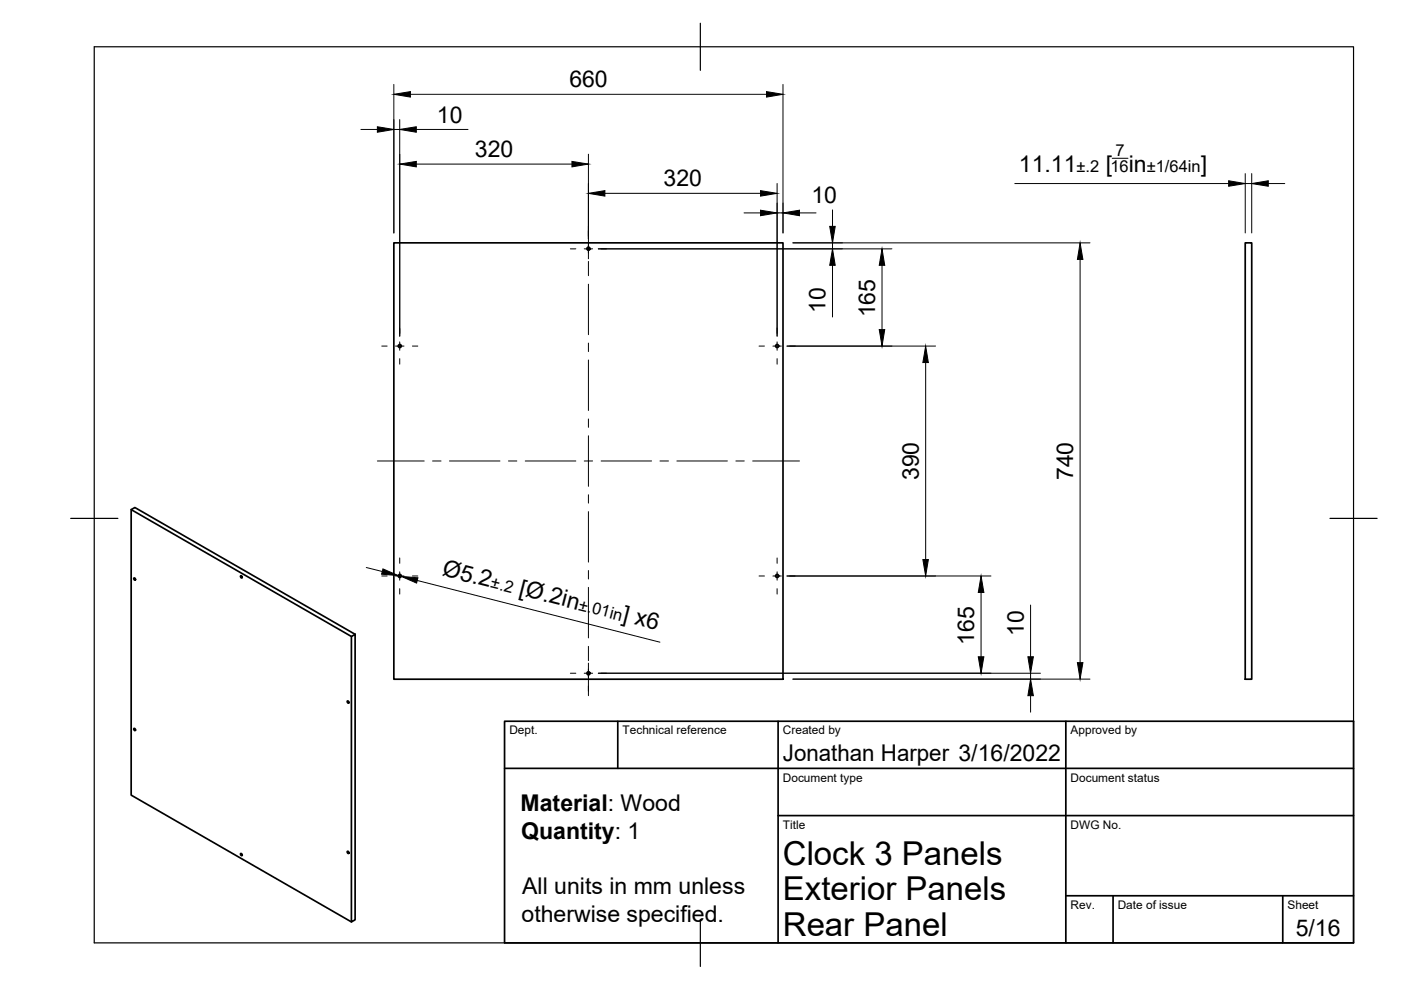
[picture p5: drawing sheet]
<svg xmlns="http://www.w3.org/2000/svg" width="297mm" height="210mm" viewBox="0 0 297 210" stroke-linecap="round" stroke-linejoin="round" font-family="sans-serif">
<!-- layer: Visible -->
<g fill="none" stroke="#000" stroke-width=".36">
<path d="M83.5 51.5h82.5v92.5h-82.5zM264 51.5h1.4v92.5h-1.4zM27.8 108l46.7 27M28.4 122.5l.3 .2v.3l-.3-.2zM51 122.1l.3 .1v.3l-.3-.1zM74.5 135l.8-.5v60.5l-.8 .5zM75.3 134.5l-46.7-26.9-.8 .4v60.6l46.7 26.9M28.4 154.4l.3 .2v.3l-.3-.2zM73.7 148.6l.2 .2v.3l-.2-.2zM51 181l.3 .1v.3l-.3-.1zM73.7 180.5l.2 .1v.4l-.2-.2z"/>
<circle cx="124.8" cy="52.7" r=".33"/>
<circle cx="84.8" cy="73.4" r=".33"/>
<circle cx="164.8" cy="73.4" r=".33"/>
<circle cx="84.8" cy="122.1" r=".33"/>
<circle cx="164.8" cy="122.1" r=".33"/>
<circle cx="124.8" cy="142.8" r=".33"/>
</g>
<!-- layer: Border -->
<path d="M20 9.9h267v190h-267zM148.5 4.9v10M15 109.9h10M282 109.9h10M148.5 194.9v10" fill="none" stroke="#000" stroke-width=".25"/>
<!-- layer: TitleBlock -->
<path d="M107 152.9h180v47h-180zM131 152.9v10M165 152.9v47M226 152.9v47M107 162.9h180M165 172.9h122M226 189.9h61M236 189.9v10M272 189.9v10" fill="none" stroke="#000" stroke-width=".36"/>
<!-- layer: Center Lines -->
<g fill="none" stroke="#000" stroke-width=".21">
<path d="M120.9 52.8h1.2M123.9 52.8h1.7M124.8 48v6.9M124.8 55.4v1.2M124.8 56.7v1.8M127.4 52.8h1.2M80.9 73.4h1.2M83.9 73.4h1.8M84.8 69.5v1.2M84.8 72.5v1.8M84.8 76v1.2M87.4 73.4h1.2"/>
<path d="M124.8 60.3v10.7M124.8 72.7v1.8M124.8 76.3v10.7M160.9 73.4h1.2M163.9 73.4h1.8M164.8 69.5v1.2M164.8 72.5v1.8M164.8 76v1.2M167.4 73.4h1.2M80 97.7h9.9M91.7 97.7h1.8M95.3 97.7h10.7"/>
<path d="M107.8 97.7h1.8M111.4 97.7h10.7M123.9 97.7h1.7M124.8 88.8v1.8M124.8 92.4v10.7M127.4 97.7h10.8M139.9 97.7h1.8M143.5 97.7h10.7M156 97.7h1.8M159.6 97.7h9.9M84.8 118.3v1.1M124.8 104.9v1.8"/>
<path d="M124.8 108.5v10.7M164.8 118.3v1.1M80.9 122.1h1.2M83.9 122.1h1.8M84.8 121.2v1.8M84.8 124.8v1.2M87.4 122.1h1.2M124.8 121v1.8M124.8 124.5v10.7M124.8 137v1.8M124.8 138.9v1.2M160.9 122.1h1.2"/>
<path d="M163.9 122.1h1.8M164.8 121.2v1.8M164.8 124.8v1.2M167.4 122.1h1.2M120.9 142.7h1.2M123.9 142.7h1.7M124.8 140.6v6.9M127.4 142.7h1.2"/>
</g>
<!-- layer: Dimensions -->
<g fill="none" stroke="#000" stroke-width=".21">
<path d="M83.5 17.9v31.5M87 20h75.5M166 17.9v31.5M76.5 27.4h3.5M83.5 27.4h1.3M84.8 25.4v45.9M88.3 27.4h10.9M88.3 34.8h33M124.8 32.7v17.9M164.8 38.9v32.4M215.2 38.9h45.3M235.8 33.6h3.4"/>
<path d="M264 36.8v12.6M264 38.9h1.4M265.4 36.8v12.6M268.9 38.9h3.5M126.9 52.8h62.2M128.2 41h33M157.8 45.1h3.4M164.8 45.1h1.2M168.1 51.5h63M169.5 45.1h3.5M176.5 44.5v3.5M176.5 51.5v1.3"/>
<path d="M176.5 56.3v10.9M187 56.3v13.6M229 55v85.5M166.9 73.4h31.5M196.3 76.9v41.7M77.7 120.3l3.3 .9M84.5 122l.6 .2M88.5 123.1l51.4 13.1M166.9 122.1h43.2M208 125.6v13.6M218.5 128.3v10.9M126.9 142.7h93.7"/>
<path d="M168.1 144h63M218.5 142.7v1.3M218.5 147.5v3.5"/>
</g>
<g fill="#000" stroke="#000" stroke-width=".21">
<path d="M83.5 20l3.5-.6v1.2zM162.5 19.4l3.5 .6-3.5 .6zM80 26.9l3.5 .5-3.5 .6zM84.8 27.4l3.5-.5v1.1zM84.8 34.8l3.5-.6v1.2zM121.3 34.2l3.5 .6-3.5 .6zM260.5 38.3l3.5 .6-3.5 .6zM265.4 38.9l3.5-.6v1.2zM124.8 41l3.4-.6v1.2zM161.2 40.4l3.6 .6-3.6 .6zM161.2 44.6l3.6 .5-3.6 .6zM166 45.1l3.5-.5v1.1z"/>
<path d="M175.9 48h1.2l-.6 3.5zM176.5 52.8l.6 3.5h-1.2zM187 52.8l.6 3.5h-1.2zM229 51.5l.6 3.5h-1.2zM186.4 69.9h1.2l-.6 3.5zM196.3 73.4l.5 3.5h-1.1zM195.7 118.6h1.1l-.5 3.5zM81.2 120.6l3.3 1.4-3.6-.3zM85.1 122.2l3.5 .3-.3 1.1zM208 122.1l.6 3.5h-1.2zM207.4 139.2h1.2l-.6 3.5zM217.9 139.2h1.2l-.6 3.5z"/>
<path d="M218.5 144l.6 3.5h-1.2zM228.4 140.5h1.2l-.6 3.5z"/>
</g>
<g font-size="7">
<text x="166" y="183.4">Clock 3 Panels</text>
<text x="166" y="190.9">Exterior Panels</text>
<text x="166" y="198.4">Rear Panel</text>
</g>
<g font-size="4.9">
<text x="120.7" y="18.5">660</text>
<text x="92.6" y="26">10</text>
<text x="100.7" y="33.3">320</text>
<text x="140.7" y="39.5">320</text>
<text x="216" y="36.5">11.11</text>
<text x="234.5" y="36.5">[</text>
<text x="239.3" y="36.5">in</text>
<text x="254.6" y="36.5">]</text>
<text x="172" y="43">10</text>
<text x="175" y="66.4" transform="rotate(-90 175 66.4)">10</text>
<text x="185.5" y="67.3" transform="rotate(-90 185.5 67.3)">165</text>
<text x="194.8" y="101.8" transform="rotate(-90 194.8 101.8)">390</text>
<text x="227.5" y="101.8" transform="rotate(-90 227.5 101.8)">740</text>
<text x="93.6" y="121.9" transform="rotate(14 93.6 121.9)">Ø5.2</text>
<text x="109.9" y="126.1" transform="rotate(14 109.9 126.1)">[Ø.2in</text>
<text x="131.7" y="131.6" transform="rotate(14 131.7 131.6)">] x6</text>
<text x="206.5" y="136.7" transform="rotate(-90 206.5 136.7)">165</text>
<text x="217" y="134.9" transform="rotate(-90 217 134.9)">10</text>
<text x="166" y="161.4">Jonathan Harper 3/16/2022</text>
<text x="110.4" y="172">Material: Wood</text>
<text x="110.5" y="177.9">Quantity: 1</text>
<text x="110.7" y="189.6">All units in mm unless</text>
<text x="110.6" y="195.4">otherwise specified.</text>
<text x="274.7" y="198.6">5/16</text>
</g>
<g font-size="3.5">
<text x="236.5" y="33.2">7</text>
<text x="228.3" y="36.5">±.2</text>
<text x="235.4" y="36.5">16</text>
<text x="243.1" y="36.5">±1/64in</text>
<text x="103.9" y="124.5" transform="rotate(14 103.9 124.5)">±.2</text>
<text x="122.5" y="129.3" transform="rotate(14 122.5 129.3)">±.01in</text>
</g>
<g font-size="2.5">
<text x="108" y="155.7">Dept.</text>
<text x="132" y="155.7">Technical reference</text>
<text x="166" y="155.7">Created by</text>
<text x="227" y="155.7">Approved by</text>
<text x="166" y="165.7">Document type</text>
<text x="227" y="165.7">Document status</text>
<text x="166" y="175.7">Title</text>
<text x="227" y="175.7">DWG No.</text>
<text x="227" y="192.7">Rev.</text>
<text x="237" y="192.7">Date of issue</text>
<text x="273" y="192.7">Sheet</text>
</g>
</svg>
